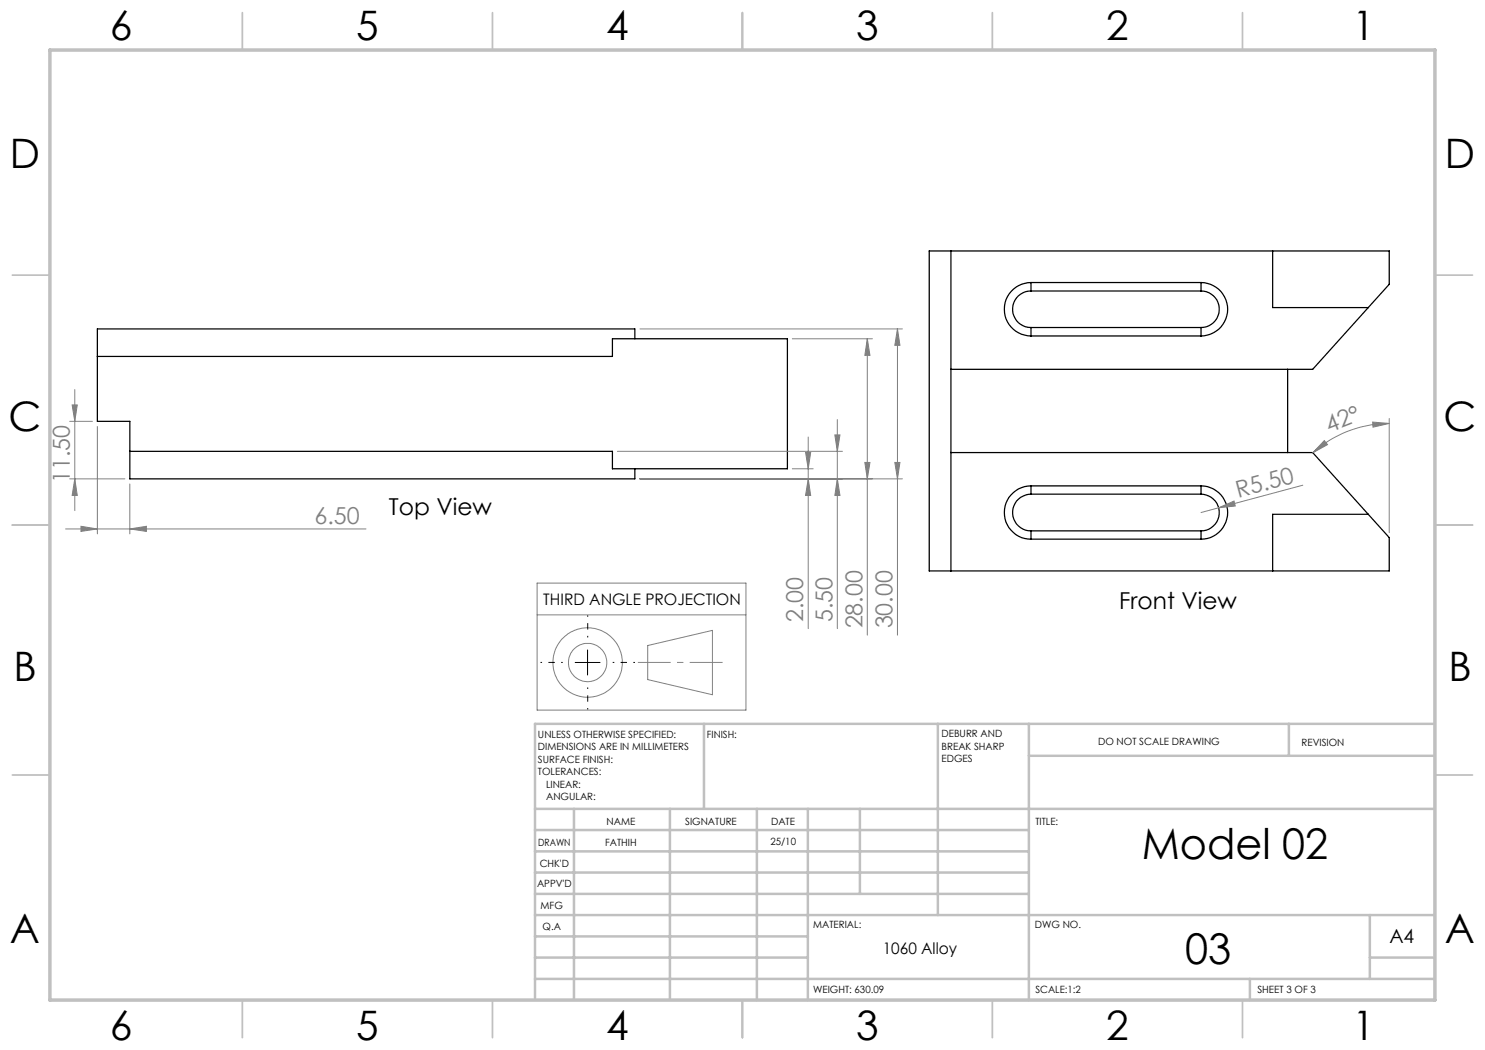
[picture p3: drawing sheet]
<svg xmlns="http://www.w3.org/2000/svg" width="297mm" height="210mm" viewBox="0 0 297 210" stroke-linecap="round" stroke-linejoin="round" font-family="sans-serif">
<g fill="none" stroke="#000" stroke-width=".25">
<path d="M190.2 50.2v64M206.2 58.2a3.7 3.7 0 0 0-3.7 3.7 3.7 3.7 0 0 0 3.7 3.6M206.2 56.5a5.3 5.3 0 0 0-5.3 5.4 5.3 5.3 0 0 0 5.3 5.3M206.2 56.5v1.7M206.2 56.5h34M206.2 58.2h34M240.2 58.2a3.7 3.7 0 0 1 3.6 3.7 3.7 3.7 0 0 1-3.6 3.6M240.2 56.5v1.7M240.2 56.5a5.3 5.3 0 0 1 5.3 5.4 5.3 5.3 0 0 1-5.3 5.3M254.5 50.2v11.3h19.1M19.5 71.3h103v-3.5h35v26h-35v-3.5h-96.5M127 67.8v-2h-107.5v18.5h6.5v11.5h101v-2"/>
<path d="M190.2 73.9h72.3l15.3-17v-6.7h-92v64h92v-6.7l-4.2-4.6M206.2 65.5v1.7M206.2 67.2h34M206.2 65.5h34M240.2 65.5v1.7M257.5 73.9v16.6M190.2 90.5h72.3l11.1 12.4M206.2 97.2a5.3 5.3 0 0 0-5.3 5.3 5.3 5.3 0 0 0 5.3 5.3M206.2 97.2v1.6M206.2 98.8a3.7 3.7 0 0 0-3.7 3.7 3.7 3.7 0 0 0 3.7 3.7M206.2 97.2h34M206.2 98.8h34"/>
<path d="M240.2 97.2a5.3 5.3 0 0 1 5.3 5.3 5.3 5.3 0 0 1-5.3 5.3M240.2 97.2v1.6M240.2 98.8a3.7 3.7 0 0 1 3.7 3.7 3.7 3.7 0 0 1-3.7 3.7M206.2 106.2v1.6M206.2 107.8h34M206.2 106.2h34M240.2 106.2v1.6M273.6 102.9h-19.1v11.3"/>
</g>
<g fill="none" stroke="#808080" stroke-width=".2">
<path d="M15 77.9v24.2M128 65.8h52.5M158.5 67.8h16M173.5 67.8v59.2M173.5 67.8l.5 3.3h-1zM179.5 65.8v61.2M179.5 65.8l.5 3.3h-1zM13.9 95.8h11.1M13.9 84.3h4.6M14.4 81h1.1l-.5 3.3zM15 95.8l.5 3.3h-1.1zM19.5 85.3v21.5"/>
<path d="M26 96.8v10M123.5 90.3h45M128 95.8h52.5M158.5 93.8h4.1M161.1 90.5h1l-.5 3.3zM161.6 87.4v38.3M161.6 95.8l.5 3.3h-1zM167 87h1l-.5 3.3zM167.5 83.9v41.8M167.5 95.8l.5 3.3h-1zM173 92.5h1l-.5 3.3zM179 92.5h1l-.5 3.3z"/>
<path d="M260.6 97l-16.9 4.6M264.9 88.1l.6 .8-2.9 1.6zM274.5 84.4l3.3 .3-3.2 .7zM277.8 84.7a22.9 22.9 0 0 0-15.2 5.8M277.8 83.7v22.8M13.1 105.8h60.1M16.2 105.3l3.3 .5-3.3 .5zM26 105.8l3.3-.5v1zM107.4 116.6h41.8v25.4h-41.8zM243.7 101.6l3.1-1.4 .3 1zM243.7 101.6l-3.5 .9M107.4 123h41.8"/>
<path d="M129.5 129.1l13-3v12.9l-13-3.1z"/>
<circle cx="117.5" cy="132.5" r="3.8"/>
<circle cx="117.5" cy="132.5" r="7"/>
</g>
<path d="M112.5 132.5h-4.4M117.5 127.5v-4.5M117.5 137.5v4.4M122.5 132.5h4.5" fill="none" stroke="#000" stroke-width=".2" stroke-dasharray="15.2 1.3 1.3 1.3" stroke-dashoffset="14.9" stroke-linecap="butt"/>
<path d="M144.5 132.5h-16.9" fill="none" stroke="#808080" stroke-width=".2" stroke-dasharray="15.2 1.3 1.3 1.3" stroke-dashoffset="8.7" stroke-linecap="butt"/>
<path d="M115 132.5h5M117.5 130v5" fill="none" stroke="#000" stroke-width=".2"/>
<g fill="none" stroke="#c0c0c0" stroke-width=".35">
<path d="M48.5 2.5v7.5M98.5 2.5v7.5M148.5 2.5v7.5M198.5 2.5v7.5M248.5 2.5v7.5M2.5 55h7.5M287 55h7.5M2.5 105h7.5M287 105h7.5M2.5 155h7.5M287 155h7.5M48.5 200v7.5"/>
<path d="M98.5 200v7.5M148.5 200v7.5M198.5 200v7.5M248.5 200v7.5"/>
</g>
<g fill="none" stroke="#c0c0c0" stroke-width=".5">
<path d="M140.8 144.8v17M187.6 144.8v38.2M205.8 144.8v55.2M205.8 151.2h81.2M257.8 144.8v6.4M287 144.8h-180v55.2M107 161.8h180M107 178.8h98.8M107 174.5h98.8M107 170.3h98.8M107 166h98.8M114.8 161.8v38.2"/>
<path d="M134 161.8v38.2M151.4 161.8v38.2M161.6 161.8v38.2M172 161.8v17M107 195.8h180M107 191.5h54.6M107 187.3h54.6M107 183h180M250 195.8v4.2M274 191.5h13M274 183v12.8"/>
</g>
<path d="M10 10h277v190h-277z" fill="none" stroke="#c0c0c0" stroke-width=".7"/>
<g fill="#808080">
<path d="M243.7 101.6l3.1-1.4 .3 1z"/>
<path d="M16.2 105.3l3.3 .5-3.3 .5zM26 105.8l3.3-.5v1z"/>
<path d="M274.5 84.4l3.3 .3-3.2 .7zM264.9 88.1l.6 .8-2.9 1.6z"/>
<path d="M161.6 95.8l.5 3.3h-1zM161.1 90.5h1l-.5 3.3zM179 92.5h1l-.5 3.3zM179.5 65.8l.5 3.3h-1zM173 92.5h1l-.5 3.3zM173.5 67.8l.5 3.3h-1zM167.5 95.8l.5 3.3h-1zM167 87h1l-.5 3.3zM15 95.8l.5 3.3h-1.1zM14.4 81h1.1l-.5 3.3z"/>
</g>
<g font-size="8.5">
<text x="228.3" y="171.8">Model 02</text>
<text x="237" y="192.7">03</text>
</g>
<g font-size="8.1">
<text x="22" y="8">6</text>
<text x="71.2" y="8">5</text>
<text x="121.2" y="8">4</text>
<text x="171.3" y="8">3</text>
<text x="221.3" y="8">2</text>
<text x="270.5" y="8">1</text>
<text x="2" y="33.6">D</text>
<text x="289" y="33.6">D</text>
<text x="1.7" y="86.1">C</text>
<text x="288.7" y="86.1">C</text>
<text x="2.7" y="136.1">B</text>
<text x="289.7" y="136.1">B</text>
<text x="2" y="188.6">A</text>
<text x="289" y="188.6">A</text>
<text x="22" y="208">6</text>
<text x="71.2" y="208">5</text>
<text x="121.2" y="208">4</text>
<text x="171.3" y="208">3</text>
<text x="221.3" y="208">2</text>
<text x="270.5" y="208">1</text>
</g>
<g font-size="4.7" fill="#808080">
<text x="265.9" y="86.6" transform="rotate(-22 265.9 86.6)">42°</text>
<text x="14" y="96.6" transform="rotate(-90 14 96.6)">11.50</text>
<text x="247.6" y="99.5" transform="rotate(-15 247.6 99.5)">R5.50</text>
<text x="62.9" y="104.7">6.50</text>
<text x="160.6" y="124.4" transform="rotate(-90 160.6 124.4)">2.00</text>
<text x="166.5" y="124.4" transform="rotate(-90 166.5 124.4)">5.50</text>
<text x="172.5" y="125.7" transform="rotate(-90 172.5 125.7)">28.00</text>
<text x="178.5" y="125.7" transform="rotate(-90 178.5 125.7)">30.00</text>
</g>
<g font-size="4.7">
<text x="77.8" y="103.1">Top View</text>
<text x="223.8" y="121.7">Front View</text>
</g>
<text font-size="3.9" x="277.9" y="188.5">A4</text>
<g font-size="3.2">
<text x="108.7" y="121">THIRD ANGLE PROJECTION</text>
<text x="176.5" y="190.9">1060 Alloy</text>
</g>
<g font-size="2">
<text x="107.6" y="147.6">UNLESS OTHERWISE SPECIFIED:</text>
<text x="141.4" y="147.6">FINISH:</text>
<text x="188.3" y="147.5">DEBURR AND</text>
<text x="188.3" y="150">BREAK SHARP</text>
<text x="219.6" y="149">DO NOT SCALE DRAWING</text>
<text x="260.3" y="149.2">REVISION</text>
<text x="107.6" y="150.1">DIMENSIONS ARE IN MILLIMETERS</text>
<text x="107.6" y="152.6">SURFACE FINISH:</text>
<text x="107.6" y="155.1">TOLERANCES:</text>
<text x="188.3" y="152.5">EDGES</text>
<text x="109.2" y="157.6">LINEAR:</text>
<text x="109.2" y="160.1">ANGULAR:</text>
<text x="121.3" y="165">NAME</text>
<text x="137" y="164.9">SIGNATURE</text>
<text x="154.2" y="164.9">DATE</text>
<text x="207.1" y="164.9">TITLE:</text>
<text x="107.6" y="169.1">DRAWN</text>
<text x="107.9" y="173.3">CHK'D</text>
<text x="121" y="169.1">FATHIH</text>
<text x="154.1" y="168.9">25/10</text>
<text x="107.4" y="177.4">APPV'D</text>
<text x="108.1" y="181.8">MFG</text>
<text x="108.5" y="186">Q.A</text>
<text x="162.6" y="185.5">MATERIAL:</text>
<text x="207" y="185.5">DWG NO.</text>
<text x="162.6" y="198.5">WEIGHT: 630.09</text>
<text x="207.1" y="198.6">SCALE:1:2</text>
<text x="251.5" y="198.6">SHEET 3 OF 3</text>
</g>
</svg>
